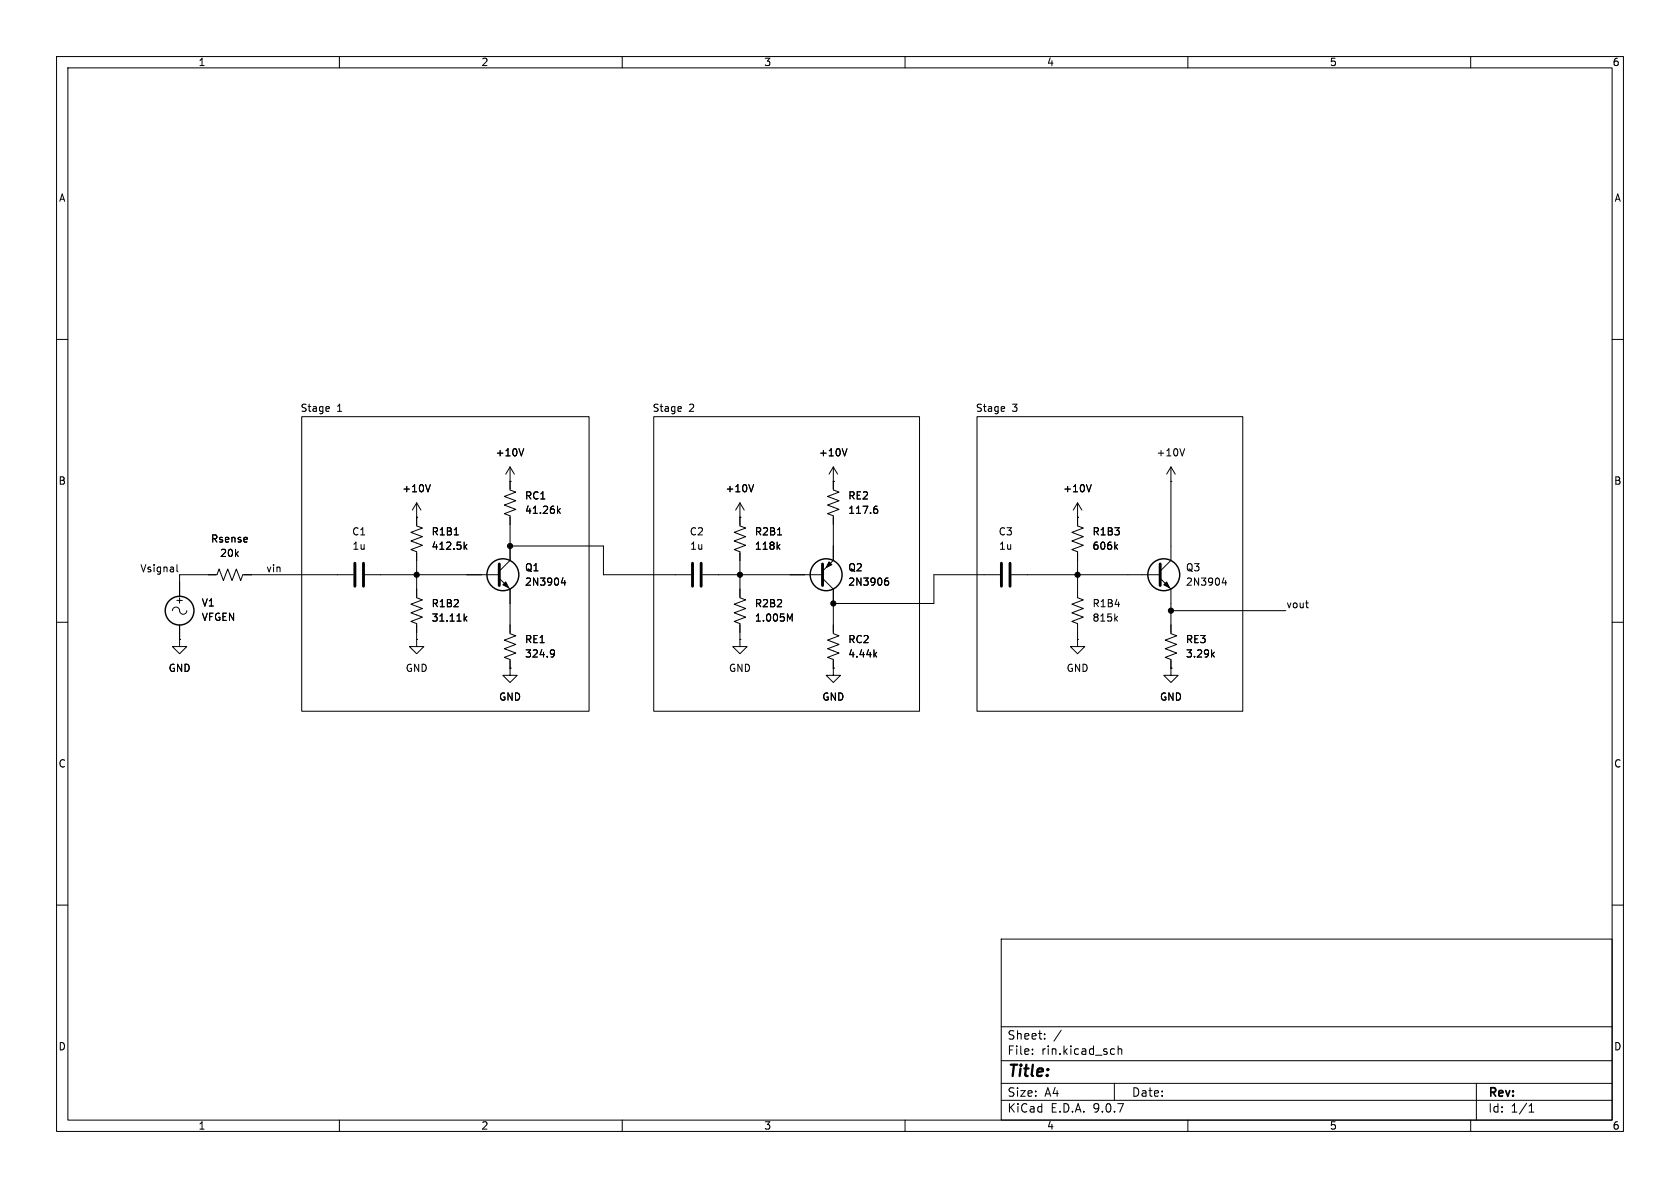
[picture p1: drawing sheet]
(kicad_sch
 (version 20250114)
 (generator "eeschema")
 (generator_version "9.0")
 (paper "A4")
 (lib_symbols
  (symbol "2N3904_1"
   (pin_numbers (hide yes))
   (pin_names
    (offset 0) (hide yes)) (exclude_from_sim no) (in_bom yes) (on_board yes)
   (property "Reference" "Q" (at 5.08 1.905 0) (effects (font (size 1.27 1.27)) (justify left)))
   (property "Value" "2N3904" (at 5.08 0 0) (effects (font (size 1.27 1.27)) (justify left)))
   (property "Footprint" "Package_TO_SOT_THT:TO-92_Inline" (at 5.08 -1.905 0) (effects (font (size 1.27 1.27)
    (italic yes)) (justify left) (hide yes)))
   (property "Datasheet" "https://www.onsemi.com/pub/Collateral/2N3903-D.PDF" (at 0 0 0) (effects (font (size 1.27 1.27)) (justify left) (hide yes)))
   (property "Description" "0.2A Ic, 40V Vce, Small Signal NPN Transistor, TO-92" (at 0 0 0) (effects (font (size 1.27 1.27)) (hide yes)))
   (property "Sim.Device" "NPN" (at 0 0 0) (effects (font (size 1.27 1.27)) (hide yes)))
   (property "Sim.Pins" "1=E 2=B 3=C" (at 0 0 0) (effects (font (size 1.27 1.27)) (hide yes)))
   (symbol "2N3904_1_0_1"
    (polyline (pts (xy -2.54 0) (xy 0.635 0)) (stroke (width 0) (type default)) (fill (type none)))
    (polyline (pts (xy 0.635 1.905) (xy 0.635 -1.905)) (stroke (width 0.508) (type default)) (fill (type none)))
    (circle (center 1.27 0) (radius 2.8194) (stroke (width 0.254) (type default)) (fill (type none))))
   (symbol "2N3904_1_1_1"
    (polyline (pts (xy 0.635 0.635) (xy 2.54 2.54)) (stroke (width 0) (type default)) (fill (type none)))
    (polyline (pts (xy 0.635 -0.635) (xy 2.54 -2.54)) (stroke (width 0) (type default)) (fill (type none)))
    (polyline (pts (xy 1.27 -1.778) (xy 1.778 -1.27) (xy 2.286 -2.286) (xy 1.27 -1.778)) (stroke (width 0) (type default)) (fill (type outline)))
    (pin input line (at -5.08 0 0) (length 2.54) (name "B" (effects (font (size 1.27 1.27)))) (number "2" (effects (font (size 1.27 1.27)))))
    (pin passive line (at 2.54 5.08 270) (length 2.54) (name "C" (effects (font (size 1.27 1.27)))) (number "3" (effects (font (size 1.27 1.27)))))
    (pin passive line (at 2.54 -5.08 90) (length 2.54) (name "E" (effects (font (size 1.27 1.27)))) (number "1" (effects (font (size 1.27 1.27))))))
   (embedded_fonts no))
  (symbol "Device:C"
   (pin_numbers (hide yes))
   (pin_names
    (offset 0.254)) (exclude_from_sim no) (in_bom yes) (on_board yes)
   (property "Reference" "C" (at 0.635 2.54 0) (effects (font (size 1.27 1.27)) (justify left)))
   (property "Value" "C" (at 0.635 -2.54 0) (effects (font (size 1.27 1.27)) (justify left)))
   (property "Footprint" "" (at 0.9652 -3.81 0) (effects (font (size 1.27 1.27)) (hide yes)))
   (property "Datasheet" "~" (at 0 0 0) (effects (font (size 1.27 1.27)) (hide yes)))
   (property "Description" "Unpolarized capacitor" (at 0 0 0) (effects (font (size 1.27 1.27)) (hide yes)))
   (symbol "C_0_1"
    (polyline (pts (xy -2.032 0.762) (xy 2.032 0.762)) (stroke (width 0.508) (type default)) (fill (type none)))
    (polyline (pts (xy -2.032 -0.762) (xy 2.032 -0.762)) (stroke (width 0.508) (type default)) (fill (type none))))
   (symbol "C_1_1"
    (pin passive line (at 0 3.81 270) (length 2.794) (name "~" (effects (font (size 1.27 1.27)))) (number "1" (effects (font (size 1.27 1.27)))))
    (pin passive line (at 0 -3.81 90) (length 2.794) (name "~" (effects (font (size 1.27 1.27)))) (number "2" (effects (font (size 1.27 1.27))))))
   (embedded_fonts no))
  (symbol "Device:R_US"
   (pin_numbers (hide yes))
   (pin_names
    (offset 0)) (exclude_from_sim no) (in_bom yes) (on_board yes)
   (property "Reference" "R" (at 2.54 0 90) (effects (font (size 1.27 1.27))))
   (property "Value" "R_US" (at -2.54 0 90) (effects (font (size 1.27 1.27))))
   (property "Footprint" "" (at 1.016 -0.254 90) (effects (font (size 1.27 1.27)) (hide yes)))
   (property "Datasheet" "~" (at 0 0 0) (effects (font (size 1.27 1.27)) (hide yes)))
   (property "Description" "Resistor, US symbol" (at 0 0 0) (effects (font (size 1.27 1.27)) (hide yes)))
   (symbol "R_US_0_1"
    (polyline (pts (xy 0 2.286) (xy 0 2.54)) (stroke (width 0) (type default)) (fill (type none)))
    (polyline (pts (xy 0 2.286) (xy 1.016 1.905) (xy 0 1.524) (xy -1.016 1.143) (xy 0 0.762)) (stroke (width 0) (type default)) (fill (type none)))
    (polyline (pts (xy 0 0.762) (xy 1.016 0.381) (xy 0 0) (xy -1.016 -0.381) (xy 0 -0.762)) (stroke (width 0) (type default)) (fill (type none)))
    (polyline (pts (xy 0 -0.762) (xy 1.016 -1.143) (xy 0 -1.524) (xy -1.016 -1.905) (xy 0 -2.286)) (stroke (width 0) (type default)) (fill (type none)))
    (polyline (pts (xy 0 -2.286) (xy 0 -2.54)) (stroke (width 0) (type default)) (fill (type none))))
   (symbol "R_US_1_1"
    (pin passive line (at 0 3.81 270) (length 1.27) (name "~" (effects (font (size 1.27 1.27)))) (number "1" (effects (font (size 1.27 1.27)))))
    (pin passive line (at 0 -3.81 90) (length 1.27) (name "~" (effects (font (size 1.27 1.27)))) (number "2" (effects (font (size 1.27 1.27))))))
   (embedded_fonts no))
  (symbol "Simulation_SPICE:VSIN"
   (pin_numbers (hide yes))
   (pin_names
    (offset 0.0254)) (exclude_from_sim no) (in_bom yes) (on_board yes)
   (property "Reference" "V" (at 2.54 2.54 0) (effects (font (size 1.27 1.27)) (justify left)))
   (property "Value" "VSIN" (at 2.54 0 0) (effects (font (size 1.27 1.27)) (justify left)))
   (property "Footprint" "" (at 0 0 0) (effects (font (size 1.27 1.27)) (hide yes)))
   (property "Datasheet" "https://ngspice.sourceforge.io/docs/ngspice-html-manual/manual.xhtml#sec_Independent_Sources_for" (at 0 0 0) (effects (font (size 1.27 1.27)) (hide yes)))
   (property "Description" "Voltage source, sinusoidal" (at 0 0 0) (effects (font (size 1.27 1.27)) (hide yes)))
   (property "Sim.Pins" "1=+ 2=-" (at 0 0 0) (effects (font (size 1.27 1.27)) (hide yes)))
   (property "Sim.Params" "dc=0 ampl=1 f=1k ac=1" (at 2.54 -2.54 0) (effects (font (size 1.27 1.27)) (justify left)))
   (property "Sim.Type" "SIN" (at 0 0 0) (effects (font (size 1.27 1.27)) (hide yes)))
   (property "Sim.Device" "V" (at 0 0 0) (effects (font (size 1.27 1.27)) (justify left) (hide yes)))
   (symbol "VSIN_0_0"
    (arc (start -1.27 0) (mid -0.635 0.6323) (end 0 0) (stroke (width 0) (type default)) (fill (type none)))
    (arc (start 1.27 0) (mid 0.635 -0.6323) (end 0 0) (stroke (width 0) (type default)) (fill (type none)))
    (text "+" (at 0 1.905 0) (effects (font (size 1.27 1.27)))))
   (symbol "VSIN_0_1"
    (circle (center 0 0) (radius 2.54) (stroke (width 0.254) (type default)) (fill (type background))))
   (symbol "VSIN_1_1"
    (pin passive line (at 0 5.08 270) (length 2.54) (name "~" (effects (font (size 1.27 1.27)))) (number "1" (effects (font (size 1.27 1.27)))))
    (pin passive line (at 0 -5.08 90) (length 2.54) (name "~" (effects (font (size 1.27 1.27)))) (number "2" (effects (font (size 1.27 1.27))))))
   (embedded_fonts no))
  (symbol "Transistor_BJT:2N3904"
   (pin_numbers (hide yes))
   (pin_names
    (offset 0) (hide yes)) (exclude_from_sim no) (in_bom yes) (on_board yes)
   (property "Reference" "Q" (at 5.08 1.905 0) (effects (font (size 1.27 1.27)) (justify left)))
   (property "Value" "2N3904" (at 5.08 0 0) (effects (font (size 1.27 1.27)) (justify left)))
   (property "Footprint" "Package_TO_SOT_THT:TO-92_Inline" (at 5.08 -1.905 0) (effects (font (size 1.27 1.27)
    (italic yes)) (justify left) (hide yes)))
   (property "Datasheet" "https://www.onsemi.com/pub/Collateral/2N3903-D.PDF" (at 0 0 0) (effects (font (size 1.27 1.27)) (justify left) (hide yes)))
   (property "Description" "0.2A Ic, 40V Vce, Small Signal NPN Transistor, TO-92" (at 0 0 0) (effects (font (size 1.27 1.27)) (hide yes)))
   (property "Sim.Device" "NPN" (at 0 0 0) (effects (font (size 1.27 1.27)) (hide yes)))
   (property "Sim.Pins" "1=E 2=B 3=C" (at 0 0 0) (effects (font (size 1.27 1.27)) (hide yes)))
   (symbol "2N3904_0_1"
    (polyline (pts (xy -2.54 0) (xy 0.635 0)) (stroke (width 0) (type default)) (fill (type none)))
    (polyline (pts (xy 0.635 1.905) (xy 0.635 -1.905)) (stroke (width 0.508) (type default)) (fill (type none)))
    (circle (center 1.27 0) (radius 2.8194) (stroke (width 0.254) (type default)) (fill (type none))))
   (symbol "2N3904_1_1"
    (polyline (pts (xy 0.635 0.635) (xy 2.54 2.54)) (stroke (width 0) (type default)) (fill (type none)))
    (polyline (pts (xy 0.635 -0.635) (xy 2.54 -2.54)) (stroke (width 0) (type default)) (fill (type none)))
    (polyline (pts (xy 1.27 -1.778) (xy 1.778 -1.27) (xy 2.286 -2.286) (xy 1.27 -1.778)) (stroke (width 0) (type default)) (fill (type outline)))
    (pin input line (at -5.08 0 0) (length 2.54) (name "B" (effects (font (size 1.27 1.27)))) (number "2" (effects (font (size 1.27 1.27)))))
    (pin passive line (at 2.54 5.08 270) (length 2.54) (name "C" (effects (font (size 1.27 1.27)))) (number "3" (effects (font (size 1.27 1.27)))))
    (pin passive line (at 2.54 -5.08 90) (length 2.54) (name "E" (effects (font (size 1.27 1.27)))) (number "1" (effects (font (size 1.27 1.27))))))
   (embedded_fonts no))
  (symbol "Transistor_BJT:2N3906"
   (pin_numbers (hide yes))
   (pin_names
    (offset 0) (hide yes)) (exclude_from_sim no) (in_bom yes) (on_board yes)
   (property "Reference" "Q" (at 5.08 1.905 0) (effects (font (size 1.27 1.27)) (justify left)))
   (property "Value" "2N3906" (at 5.08 0 0) (effects (font (size 1.27 1.27)) (justify left)))
   (property "Footprint" "Package_TO_SOT_THT:TO-92_Inline" (at 5.08 -1.905 0) (effects (font (size 1.27 1.27)
    (italic yes)) (justify left) (hide yes)))
   (property "Datasheet" "https://www.onsemi.com/pub/Collateral/2N3906-D.PDF" (at 0 0 0) (effects (font (size 1.27 1.27)) (justify left) (hide yes)))
   (property "Description" "-0.2A Ic, -40V Vce, Small Signal PNP Transistor, TO-92" (at 0 0 0) (effects (font (size 1.27 1.27)) (hide yes)))
   (property "Sim.Device" "PNP" (at 0 0 0) (effects (font (size 1.27 1.27)) (hide yes)))
   (property "Sim.Pins" "1=E 2=B 3=C" (at 0 0 0) (effects (font (size 1.27 1.27)) (hide yes)))
   (symbol "2N3906_0_1"
    (polyline (pts (xy -2.54 0) (xy 0.635 0)) (stroke (width 0) (type default)) (fill (type none)))
    (polyline (pts (xy 0.635 1.905) (xy 0.635 -1.905)) (stroke (width 0.508) (type default)) (fill (type none)))
    (polyline (pts (xy 0.635 0.635) (xy 2.54 2.54)) (stroke (width 0) (type default)) (fill (type none)))
    (polyline (pts (xy 0.635 -0.635) (xy 2.54 -2.54)) (stroke (width 0) (type default)) (fill (type none)))
    (circle (center 1.27 0) (radius 2.8194) (stroke (width 0.254) (type default)) (fill (type none)))
    (polyline (pts (xy 2.286 -1.778) (xy 1.778 -2.286) (xy 1.27 -1.27) (xy 2.286 -1.778)) (stroke (width 0) (type default)) (fill (type outline))))
   (symbol "2N3906_1_1"
    (pin input line (at -5.08 0 0) (length 2.54) (name "B" (effects (font (size 1.27 1.27)))) (number "2" (effects (font (size 1.27 1.27)))))
    (pin passive line (at 2.54 5.08 270) (length 2.54) (name "C" (effects (font (size 1.27 1.27)))) (number "3" (effects (font (size 1.27 1.27)))))
    (pin passive line (at 2.54 -5.08 90) (length 2.54) (name "E" (effects (font (size 1.27 1.27)))) (number "1" (effects (font (size 1.27 1.27))))))
   (embedded_fonts no))
  (symbol "power:+10V"
   (power)
   (pin_numbers (hide yes))
   (pin_names
    (offset 0) (hide yes)) (exclude_from_sim no) (in_bom yes) (on_board yes)
   (property "Reference" "#PWR" (at 0 -3.81 0) (effects (font (size 1.27 1.27)) (hide yes)))
   (property "Value" "+10V" (at 0 3.556 0) (effects (font (size 1.27 1.27))))
   (property "Footprint" "" (at 0 0 0) (effects (font (size 1.27 1.27)) (hide yes)))
   (property "Datasheet" "" (at 0 0 0) (effects (font (size 1.27 1.27)) (hide yes)))
   (property "Description" "Power symbol creates a global label with name \"+10V\"" (at 0 0 0) (effects (font (size 1.27 1.27)) (hide yes)))
   (symbol "+10V_0_1"
    (polyline (pts (xy -0.762 1.27) (xy 0 2.54)) (stroke (width 0) (type default)) (fill (type none)))
    (polyline (pts (xy 0 2.54) (xy 0.762 1.27)) (stroke (width 0) (type default)) (fill (type none)))
    (polyline (pts (xy 0 0) (xy 0 2.54)) (stroke (width 0) (type default)) (fill (type none))))
   (symbol "+10V_1_1"
    (pin power_in line (at 0 0 90) (length 0) (name "~" (effects (font (size 1.27 1.27)))) (number "1" (effects (font (size 1.27 1.27))))))
   (embedded_fonts no))
  (symbol "power:GND"
   (power)
   (pin_numbers (hide yes))
   (pin_names
    (offset 0) (hide yes)) (exclude_from_sim no) (in_bom yes) (on_board yes)
   (property "Reference" "#PWR" (at 0 -6.35 0) (effects (font (size 1.27 1.27)) (hide yes)))
   (property "Value" "GND" (at 0 -3.81 0) (effects (font (size 1.27 1.27))))
   (property "Footprint" "" (at 0 0 0) (effects (font (size 1.27 1.27)) (hide yes)))
   (property "Datasheet" "" (at 0 0 0) (effects (font (size 1.27 1.27)) (hide yes)))
   (property "Description" "Power symbol creates a global label with name \"GND\" , ground" (at 0 0 0) (effects (font (size 1.27 1.27)) (hide yes)))
   (symbol "GND_0_1"
    (polyline (pts (xy 0 0) (xy 0 -1.27) (xy 1.27 -1.27) (xy 0 -2.54) (xy -1.27 -1.27) (xy 0 -1.27)) (stroke (width 0) (type default)) (fill (type none))))
   (symbol "GND_1_1"
    (pin power_in line (at 0 0 270) (length 0) (name "~" (effects (font (size 1.27 1.27)))) (number "1" (effects (font (size 1.27 1.27))))))
   (embedded_fonts no)))
 (rectangle
  (start 115.57 73.66)
  (end 162.56 125.73)
  (stroke (width 0) (type default))
  (fill (type none)))
 (rectangle
  (start 53.34 73.66)
  (end 104.14 125.73)
  (stroke (width 0) (type default))
  (fill (type none)))
 (rectangle
  (start 172.72 73.66)
  (end 219.71 125.73)
  (stroke (width 0) (type default))
  (fill (type none)))
 (text "Stage 1"
  (exclude_from_sim no)
  (at 56.896 72.39 0)
  (effects (font (size 1.27 1.27))))
 (text "Stage 2"
  (exclude_from_sim no)
  (at 119.126 72.39 0)
  (effects (font (size 1.27 1.27))))
 (text "Stage 3"
  (exclude_from_sim no)
  (at 176.276 72.39 0)
  (effects (font (size 1.27 1.27))))
 (junction
  (at 90.17 96.52)
  (diameter 0)
  (color 0 0 0 0))
 (junction
  (at 147.32 106.68)
  (diameter 0)
  (color 0 0 0 0))
 (junction
  (at 130.81 101.6)
  (diameter 0)
  (color 0 0 0 0))
 (junction
  (at 207.01 107.95)
  (diameter 0)
  (color 0 0 0 0))
 (junction
  (at 73.66 101.6)
  (diameter 0)
  (color 0 0 0 0))
 (junction
  (at 190.5 101.6)
  (diameter 0)
  (color 0 0 0 0))
 (wire
  (pts (xy 173.99 101.6) (xy 165.1 101.6))
  (stroke (width 0) (type default)))
 (wire
  (pts (xy 44.45 101.6) (xy 59.69 101.6))
  (stroke (width 0) (type default)))
 (wire
  (pts (xy 73.66 99.06) (xy 73.66 101.6))
  (stroke (width 0) (type default)))
 (wire
  (pts (xy 147.32 106.68) (xy 147.32 110.49))
  (stroke (width 0) (type default)))
 (wire
  (pts (xy 130.81 111.76) (xy 130.81 113.03))
  (stroke (width 0) (type default)))
 (wire
  (pts (xy 147.32 92.71) (xy 147.32 96.52))
  (stroke (width 0) (type default)))
 (wire
  (pts (xy 190.5 99.06) (xy 190.5 101.6))
  (stroke (width 0) (type default)))
 (wire
  (pts (xy 207.01 85.09) (xy 207.01 96.52))
  (stroke (width 0) (type default)))
 (wire
  (pts (xy 127 101.6) (xy 130.81 101.6))
  (stroke (width 0) (type default)))
 (wire
  (pts (xy 130.81 101.6) (xy 130.81 104.14))
  (stroke (width 0) (type default)))
 (wire
  (pts (xy 106.68 96.52) (xy 106.68 101.6))
  (stroke (width 0) (type default)))
 (wire
  (pts (xy 130.81 101.6) (xy 139.7 101.6))
  (stroke (width 0) (type default)))
 (wire
  (pts (xy 73.66 101.6) (xy 82.55 101.6))
  (stroke (width 0) (type default)))
 (wire
  (pts (xy 190.5 101.6) (xy 199.39 101.6))
  (stroke (width 0) (type default)))
 (wire
  (pts (xy 31.75 101.6) (xy 36.83 101.6))
  (stroke (width 0) (type default)))
 (wire
  (pts (xy 190.5 111.76) (xy 190.5 113.03))
  (stroke (width 0) (type default)))
 (wire
  (pts (xy 73.66 111.76) (xy 73.66 113.03))
  (stroke (width 0) (type default)))
 (wire
  (pts (xy 190.5 101.6) (xy 190.5 104.14))
  (stroke (width 0) (type default)))
 (wire
  (pts (xy 181.61 101.6) (xy 190.5 101.6))
  (stroke (width 0) (type default)))
 (wire
  (pts (xy 207.01 107.95) (xy 207.01 110.49))
  (stroke (width 0) (type default)))
 (wire
  (pts (xy 207.01 107.95) (xy 227.33 107.95))
  (stroke (width 0) (type default)))
 (wire
  (pts (xy 207.01 106.68) (xy 207.01 107.95))
  (stroke (width 0) (type default)))
 (wire
  (pts (xy 73.66 101.6) (xy 73.66 104.14))
  (stroke (width 0) (type default)))
 (wire
  (pts (xy 147.32 106.68) (xy 165.1 106.68))
  (stroke (width 0) (type default)))
 (wire
  (pts (xy 90.17 96.52) (xy 106.68 96.52))
  (stroke (width 0) (type default)))
 (wire
  (pts (xy 90.17 92.71) (xy 90.17 96.52))
  (stroke (width 0) (type default)))
 (wire
  (pts (xy 67.31 101.6) (xy 73.66 101.6))
  (stroke (width 0) (type default)))
 (wire
  (pts (xy 31.75 102.87) (xy 31.75 101.6))
  (stroke (width 0) (type default)))
 (wire
  (pts (xy 130.81 99.06) (xy 130.81 101.6))
  (stroke (width 0) (type default)))
 (wire
  (pts (xy 90.17 106.68) (xy 90.17 110.49))
  (stroke (width 0) (type default)))
 (wire
  (pts (xy 106.68 101.6) (xy 119.38 101.6))
  (stroke (width 0) (type default)))
 (wire
  (pts (xy 165.1 101.6) (xy 165.1 106.68))
  (stroke (width 0) (type default)))
 (label "vin"
  (at 46.99 101.6 0)
  (effects (font (size 1.27 1.27)) (justify left bottom)))
 (label "vout"
  (at 227.33 107.95 0)
  (effects (font (size 1.27 1.27)) (justify left bottom)))
 (label "Vsignal"
  (at 31.75 101.6 180)
  (effects (font (size 1.27 1.27)) (justify right bottom)))
 (symbol
  (lib_id "power:GND")
  (at 130.81 113.03 0)
  (unit 1)
  (exclude_from_sim no)
  (in_bom yes)
  (on_board yes)
  (dnp no)
  (fields_autoplaced yes)
  (property "Reference" "#PWR06" (at 130.81 119.38 0) (effects (font (size 1.27 1.27)) (hide yes)))
  (property "Value" "GND" (at 130.81 118.11 0) (effects (font (size 1.27 1.27))))
  (property "Footprint" "" (at 130.81 113.03 0) (effects (font (size 1.27 1.27)) (hide yes)))
  (property "Datasheet" "" (at 130.81 113.03 0) (effects (font (size 1.27 1.27)) (hide yes)))
  (property "Description" "Power symbol creates a global label with name \"GND\" , ground" (at 130.81 113.03 0) (effects (font (size 1.27 1.27)) (hide yes)))
  (pin "1"))
 (symbol
  (lib_id "power:+10V")
  (at 73.66 91.44 0)
  (unit 1)
  (exclude_from_sim no)
  (in_bom yes)
  (on_board yes)
  (dnp no)
  (fields_autoplaced yes)
  (property "Reference" "#PWR04" (at 73.66 95.25 0) (effects (font (size 1.27 1.27)) (hide yes)))
  (property "Value" "+10V" (at 73.66 86.36 0) (effects (font (size 1.27 1.27))))
  (property "Footprint" "" (at 73.66 91.44 0) (effects (font (size 1.27 1.27)) (hide yes)))
  (property "Datasheet" "" (at 73.66 91.44 0) (effects (font (size 1.27 1.27)) (hide yes)))
  (property "Description" "Power symbol creates a global label with name \"+10V\"" (at 73.66 91.44 0) (effects (font (size 1.27 1.27)) (hide yes)))
  (pin "1"))
 (symbol
  (lib_id "Device:R_US")
  (at 190.5 107.95 0)
  (unit 1)
  (exclude_from_sim no)
  (in_bom yes)
  (on_board yes)
  (dnp no)
  (fields_autoplaced yes)
  (property "Reference" "R1B4" (at 193.04 106.6799 0) (effects (font (size 1.27 1.27)) (justify left)))
  (property "Value" "815k" (at 193.04 109.2199 0) (effects (font (size 1.27 1.27)) (justify left)))
  (property "Footprint" "" (at 191.516 108.204 90) (effects (font (size 1.27 1.27)) (hide yes)))
  (property "Datasheet" "~" (at 190.5 107.95 0) (effects (font (size 1.27 1.27)) (hide yes)))
  (property "Description" "Resistor, US symbol" (at 190.5 107.95 0) (effects (font (size 1.27 1.27)) (hide yes)))
  (pin "2")
  (pin "1"))
 (symbol
  (lib_id "power:GND")
  (at 73.66 113.03 0)
  (unit 1)
  (exclude_from_sim no)
  (in_bom yes)
  (on_board yes)
  (dnp no)
  (fields_autoplaced yes)
  (property "Reference" "#PWR01" (at 73.66 119.38 0) (effects (font (size 1.27 1.27)) (hide yes)))
  (property "Value" "GND" (at 73.66 118.11 0) (effects (font (size 1.27 1.27))))
  (property "Footprint" "" (at 73.66 113.03 0) (effects (font (size 1.27 1.27)) (hide yes)))
  (property "Datasheet" "" (at 73.66 113.03 0) (effects (font (size 1.27 1.27)) (hide yes)))
  (property "Description" "Power symbol creates a global label with name \"GND\" , ground" (at 73.66 113.03 0) (effects (font (size 1.27 1.27)) (hide yes)))
  (pin "1"))
 (symbol
  (lib_id "power:+10V")
  (at 190.5 91.44 0)
  (unit 1)
  (exclude_from_sim no)
  (in_bom yes)
  (on_board yes)
  (dnp no)
  (fields_autoplaced yes)
  (property "Reference" "#PWR09" (at 190.5 95.25 0) (effects (font (size 1.27 1.27)) (hide yes)))
  (property "Value" "+10V" (at 190.5 86.36 0) (effects (font (size 1.27 1.27))))
  (property "Footprint" "" (at 190.5 91.44 0) (effects (font (size 1.27 1.27)) (hide yes)))
  (property "Datasheet" "" (at 190.5 91.44 0) (effects (font (size 1.27 1.27)) (hide yes)))
  (property "Description" "Power symbol creates a global label with name \"+10V\"" (at 190.5 91.44 0) (effects (font (size 1.27 1.27)) (hide yes)))
  (pin "1"))
 (symbol
  (lib_id "power:GND")
  (at 190.5 113.03 0)
  (unit 1)
  (exclude_from_sim no)
  (in_bom yes)
  (on_board yes)
  (dnp no)
  (fields_autoplaced yes)
  (property "Reference" "#PWR010" (at 190.5 119.38 0) (effects (font (size 1.27 1.27)) (hide yes)))
  (property "Value" "GND" (at 190.5 118.11 0) (effects (font (size 1.27 1.27))))
  (property "Footprint" "" (at 190.5 113.03 0) (effects (font (size 1.27 1.27)) (hide yes)))
  (property "Datasheet" "" (at 190.5 113.03 0) (effects (font (size 1.27 1.27)) (hide yes)))
  (property "Description" "Power symbol creates a global label with name \"GND\" , ground" (at 190.5 113.03 0) (effects (font (size 1.27 1.27)) (hide yes)))
  (pin "1"))
 (symbol
  (lib_id "Device:R_US")
  (at 40.64 101.6 270)
  (unit 1)
  (exclude_from_sim no)
  (in_bom yes)
  (on_board yes)
  (dnp no)
  (fields_autoplaced yes)
  (property "Reference" "Rsense" (at 40.64 95.25 90) (effects (font (size 1.27 1.27))))
  (property "Value" "20k" (at 40.64 97.79 90) (effects (font (size 1.27 1.27))))
  (property "Footprint" "" (at 40.386 102.616 90) (effects (font (size 1.27 1.27)) (hide yes)))
  (property "Datasheet" "~" (at 40.64 101.6 0) (effects (font (size 1.27 1.27)) (hide yes)))
  (property "Description" "Resistor, US symbol" (at 40.64 101.6 0) (effects (font (size 1.27 1.27)) (hide yes)))
  (pin "2")
  (pin "1"))
 (symbol
  (lib_id "power:GND")
  (at 90.17 118.11 0)
  (unit 1)
  (exclude_from_sim no)
  (in_bom yes)
  (on_board yes)
  (dnp no)
  (fields_autoplaced yes)
  (property "Reference" "#PWR02" (at 90.17 124.46 0) (effects (font (size 1.27 1.27)) (hide yes)))
  (property "Value" "GND" (at 90.17 123.19 0) (effects (font (size 1.27 1.27))))
  (property "Footprint" "" (at 90.17 118.11 0) (effects (font (size 1.27 1.27)) (hide yes)))
  (property "Datasheet" "" (at 90.17 118.11 0) (effects (font (size 1.27 1.27)) (hide yes)))
  (property "Description" "Power symbol creates a global label with name \"GND\" , ground" (at 90.17 118.11 0) (effects (font (size 1.27 1.27)) (hide yes)))
  (pin "1"))
 (symbol
  (lib_id "Device:R_US")
  (at 73.66 107.95 0)
  (unit 1)
  (exclude_from_sim no)
  (in_bom yes)
  (on_board yes)
  (dnp no)
  (fields_autoplaced yes)
  (property "Reference" "R1B2" (at 76.2 106.6799 0) (effects (font (size 1.27 1.27)) (justify left)))
  (property "Value" "31.11k" (at 76.2 109.2199 0) (effects (font (size 1.27 1.27)) (justify left)))
  (property "Footprint" "" (at 74.676 108.204 90) (effects (font (size 1.27 1.27)) (hide yes)))
  (property "Datasheet" "~" (at 73.66 107.95 0) (effects (font (size 1.27 1.27)) (hide yes)))
  (property "Description" "Resistor, US symbol" (at 73.66 107.95 0) (effects (font (size 1.27 1.27)) (hide yes)))
  (pin "2")
  (pin "1"))
 (symbol
  (lib_id "power:GND")
  (at 147.32 118.11 0)
  (unit 1)
  (exclude_from_sim no)
  (in_bom yes)
  (on_board yes)
  (dnp no)
  (fields_autoplaced yes)
  (property "Reference" "#PWR08" (at 147.32 124.46 0) (effects (font (size 1.27 1.27)) (hide yes)))
  (property "Value" "GND" (at 147.32 123.19 0) (effects (font (size 1.27 1.27))))
  (property "Footprint" "" (at 147.32 118.11 0) (effects (font (size 1.27 1.27)) (hide yes)))
  (property "Datasheet" "" (at 147.32 118.11 0) (effects (font (size 1.27 1.27)) (hide yes)))
  (property "Description" "Power symbol creates a global label with name \"GND\" , ground" (at 147.32 118.11 0) (effects (font (size 1.27 1.27)) (hide yes)))
  (pin "1"))
 (symbol
  (lib_id "Device:R_US")
  (at 207.01 114.3 0)
  (unit 1)
  (exclude_from_sim no)
  (in_bom yes)
  (on_board yes)
  (dnp no)
  (fields_autoplaced yes)
  (property "Reference" "RE3" (at 209.55 113.0299 0) (effects (font (size 1.27 1.27)) (justify left)))
  (property "Value" "3.29k" (at 209.55 115.5699 0) (effects (font (size 1.27 1.27)) (justify left)))
  (property "Footprint" "" (at 208.026 114.554 90) (effects (font (size 1.27 1.27)) (hide yes)))
  (property "Datasheet" "~" (at 207.01 114.3 0) (effects (font (size 1.27 1.27)) (hide yes)))
  (property "Description" "Resistor, US symbol" (at 207.01 114.3 0) (effects (font (size 1.27 1.27)) (hide yes)))
  (pin "2")
  (pin "1"))
 (symbol
  (lib_id "power:+10V")
  (at 207.01 85.09 0)
  (unit 1)
  (exclude_from_sim no)
  (in_bom yes)
  (on_board yes)
  (dnp no)
  (fields_autoplaced yes)
  (property "Reference" "#PWR012" (at 207.01 88.9 0) (effects (font (size 1.27 1.27)) (hide yes)))
  (property "Value" "+10V" (at 207.01 80.01 0) (effects (font (size 1.27 1.27))))
  (property "Footprint" "" (at 207.01 85.09 0) (effects (font (size 1.27 1.27)) (hide yes)))
  (property "Datasheet" "" (at 207.01 85.09 0) (effects (font (size 1.27 1.27)) (hide yes)))
  (property "Description" "Power symbol creates a global label with name \"+10V\"" (at 207.01 85.09 0) (effects (font (size 1.27 1.27)) (hide yes)))
  (pin "1"))
 (symbol
  (lib_id "Transistor_BJT:2N3906")
  (at 144.78 101.6 0)
  (mirror x)
  (unit 1)
  (exclude_from_sim no)
  (in_bom yes)
  (on_board yes)
  (dnp no)
  (fields_autoplaced yes)
  (property "Reference" "Q2" (at 149.86 100.3299 0) (effects (font (size 1.27 1.27)) (justify left)))
  (property "Value" "2N3906" (at 149.86 102.8699 0) (effects (font (size 1.27 1.27)) (justify left)))
  (property "Footprint" "Package_TO_SOT_THT:TO-92_Inline" (at 149.86 99.695 0) (effects (font (size 1.27 1.27)
    (italic yes)) (justify left) (hide yes)))
  (property "Datasheet" "https://www.onsemi.com/pub/Collateral/2N3906-D.PDF" (at 144.78 101.6 0) (effects (font (size 1.27 1.27)) (justify left) (hide yes)))
  (property "Description" "-0.2A Ic, -40V Vce, Small Signal PNP Transistor, TO-92" (at 144.78 101.6 0) (effects (font (size 1.27 1.27)) (hide yes)))
  (property "Sim.Device" "PNP" (at 144.78 101.6 0) (effects (font (size 1.27 1.27)) (hide yes)))
  (property "Sim.Pins" "1=E 2=B 3=C" (at 144.78 101.6 0) (effects (font (size 1.27 1.27)) (hide yes)))
  (pin "1")
  (pin "3")
  (pin "2"))
 (symbol
  (lib_id "Device:R_US")
  (at 90.17 114.3 0)
  (unit 1)
  (exclude_from_sim no)
  (in_bom yes)
  (on_board yes)
  (dnp no)
  (fields_autoplaced yes)
  (property "Reference" "RE1" (at 92.71 113.0299 0) (effects (font (size 1.27 1.27)) (justify left)))
  (property "Value" "324.9" (at 92.71 115.5699 0) (effects (font (size 1.27 1.27)) (justify left)))
  (property "Footprint" "" (at 91.186 114.554 90) (effects (font (size 1.27 1.27)) (hide yes)))
  (property "Datasheet" "~" (at 90.17 114.3 0) (effects (font (size 1.27 1.27)) (hide yes)))
  (property "Description" "Resistor, US symbol" (at 90.17 114.3 0) (effects (font (size 1.27 1.27)) (hide yes)))
  (pin "2")
  (pin "1"))
 (symbol
  (lib_id "Simulation_SPICE:VSIN")
  (at 31.75 107.95 0)
  (unit 1)
  (exclude_from_sim no)
  (in_bom yes)
  (on_board yes)
  (dnp no)
  (fields_autoplaced yes)
  (property "Reference" "V1" (at 35.56 106.5501 0) (effects (font (size 1.27 1.27)) (justify left)))
  (property "Value" "VFGEN" (at 35.56 109.0901 0) (effects (font (size 1.27 1.27)) (justify left)))
  (property "Footprint" "" (at 31.75 107.95 0) (effects (font (size 1.27 1.27)) (hide yes)))
  (property "Datasheet" "https://ngspice.sourceforge.io/docs/ngspice-html-manual/manual.xhtml#sec_Independent_Sources_for" (at 31.75 107.95 0) (effects (font (size 1.27 1.27)) (hide yes)))
  (property "Description" "Voltage source, sinusoidal" (at 31.75 107.95 0) (effects (font (size 1.27 1.27)) (hide yes)))
  (property "Sim.Pins" "1=+ 2=-" (at 31.75 107.95 0) (effects (font (size 1.27 1.27)) (hide yes)))
  (property "Sim.Params" "dc=0 ampl=1 f=1k ac=1" (at 35.56 110.3601 0) (effects (font (size 1.27 1.27)) (justify left) (hide yes)))
  (property "Sim.Type" "SIN" (at 31.75 107.95 0) (effects (font (size 1.27 1.27)) (hide yes)))
  (property "Sim.Device" "V" (at 31.75 107.95 0) (effects (font (size 1.27 1.27)) (justify left) (hide yes)))
  (pin "1")
  (pin "2"))
 (symbol
  (lib_id "Device:R_US")
  (at 147.32 88.9 0)
  (unit 1)
  (exclude_from_sim no)
  (in_bom yes)
  (on_board yes)
  (dnp no)
  (fields_autoplaced yes)
  (property "Reference" "RE2" (at 149.86 87.6299 0) (effects (font (size 1.27 1.27)) (justify left)))
  (property "Value" "117.6" (at 149.86 90.1699 0) (effects (font (size 1.27 1.27)) (justify left)))
  (property "Footprint" "" (at 148.336 89.154 90) (effects (font (size 1.27 1.27)) (hide yes)))
  (property "Datasheet" "~" (at 147.32 88.9 0) (effects (font (size 1.27 1.27)) (hide yes)))
  (property "Description" "Resistor, US symbol" (at 147.32 88.9 0) (effects (font (size 1.27 1.27)) (hide yes)))
  (pin "1")
  (pin "2"))
 (symbol
  (lib_id "Device:C")
  (at 63.5 101.6 90)
  (unit 1)
  (exclude_from_sim no)
  (in_bom yes)
  (on_board yes)
  (dnp no)
  (fields_autoplaced yes)
  (property "Reference" "C1" (at 63.5 93.98 90) (effects (font (size 1.27 1.27))))
  (property "Value" "1u" (at 63.5 96.52 90) (effects (font (size 1.27 1.27))))
  (property "Footprint" "" (at 67.31 100.6348 0) (effects (font (size 1.27 1.27)) (hide yes)))
  (property "Datasheet" "~" (at 63.5 101.6 0) (effects (font (size 1.27 1.27)) (hide yes)))
  (property "Description" "Unpolarized capacitor" (at 63.5 101.6 0) (effects (font (size 1.27 1.27)) (hide yes)))
  (pin "1")
  (pin "2"))
 (symbol
  (lib_id "Device:R_US")
  (at 190.5 95.25 0)
  (unit 1)
  (exclude_from_sim no)
  (in_bom yes)
  (on_board yes)
  (dnp no)
  (property "Reference" "R1B3" (at 193.04 93.9799 0) (effects (font (size 1.27 1.27)) (justify left)))
  (property "Value" "606k" (at 193.04 96.5199 0) (effects (font (size 1.27 1.27)) (justify left)))
  (property "Footprint" "" (at 191.516 95.504 90) (effects (font (size 1.27 1.27)) (hide yes)))
  (property "Datasheet" "~" (at 190.5 95.25 0) (effects (font (size 1.27 1.27)) (hide yes)))
  (property "Description" "Resistor, US symbol" (at 190.5 95.25 0) (effects (font (size 1.27 1.27)) (hide yes)))
  (pin "1")
  (pin "2"))
 (symbol
  (lib_id "Device:R_US")
  (at 90.17 88.9 0)
  (unit 1)
  (exclude_from_sim no)
  (in_bom yes)
  (on_board yes)
  (dnp no)
  (fields_autoplaced yes)
  (property "Reference" "RC1" (at 92.71 87.6299 0) (effects (font (size 1.27 1.27)) (justify left)))
  (property "Value" "41.26k" (at 92.71 90.1699 0) (effects (font (size 1.27 1.27)) (justify left)))
  (property "Footprint" "" (at 91.186 89.154 90) (effects (font (size 1.27 1.27)) (hide yes)))
  (property "Datasheet" "~" (at 90.17 88.9 0) (effects (font (size 1.27 1.27)) (hide yes)))
  (property "Description" "Resistor, US symbol" (at 90.17 88.9 0) (effects (font (size 1.27 1.27)) (hide yes)))
  (pin "1")
  (pin "2"))
 (symbol
  (lib_id "Device:R_US")
  (at 73.66 95.25 0)
  (unit 1)
  (exclude_from_sim no)
  (in_bom yes)
  (on_board yes)
  (dnp no)
  (property "Reference" "R1B1" (at 76.2 93.9799 0) (effects (font (size 1.27 1.27)) (justify left)))
  (property "Value" "412.5k" (at 76.2 96.5199 0) (effects (font (size 1.27 1.27)) (justify left)))
  (property "Footprint" "" (at 74.676 95.504 90) (effects (font (size 1.27 1.27)) (hide yes)))
  (property "Datasheet" "~" (at 73.66 95.25 0) (effects (font (size 1.27 1.27)) (hide yes)))
  (property "Description" "Resistor, US symbol" (at 73.66 95.25 0) (effects (font (size 1.27 1.27)) (hide yes)))
  (pin "1")
  (pin "2"))
 (symbol
  (lib_id "power:GND")
  (at 31.75 113.03 0)
  (unit 1)
  (exclude_from_sim no)
  (in_bom yes)
  (on_board yes)
  (dnp no)
  (fields_autoplaced yes)
  (property "Reference" "#PWR013" (at 31.75 119.38 0) (effects (font (size 1.27 1.27)) (hide yes)))
  (property "Value" "GND" (at 31.75 118.11 0) (effects (font (size 1.27 1.27))))
  (property "Footprint" "" (at 31.75 113.03 0) (effects (font (size 1.27 1.27)) (hide yes)))
  (property "Datasheet" "" (at 31.75 113.03 0) (effects (font (size 1.27 1.27)) (hide yes)))
  (property "Description" "Power symbol creates a global label with name \"GND\" , ground" (at 31.75 113.03 0) (effects (font (size 1.27 1.27)) (hide yes)))
  (pin "1"))
 (symbol
  (lib_id "Device:R_US")
  (at 130.81 95.25 0)
  (unit 1)
  (exclude_from_sim no)
  (in_bom yes)
  (on_board yes)
  (dnp no)
  (property "Reference" "R2B1" (at 133.35 93.9799 0) (effects (font (size 1.27 1.27)) (justify left)))
  (property "Value" "118k" (at 133.35 96.5199 0) (effects (font (size 1.27 1.27)) (justify left)))
  (property "Footprint" "" (at 131.826 95.504 90) (effects (font (size 1.27 1.27)) (hide yes)))
  (property "Datasheet" "~" (at 130.81 95.25 0) (effects (font (size 1.27 1.27)) (hide yes)))
  (property "Description" "Resistor, US symbol" (at 130.81 95.25 0) (effects (font (size 1.27 1.27)) (hide yes)))
  (pin "1")
  (pin "2"))
 (symbol
  (lib_id "Device:C")
  (at 177.8 101.6 90)
  (unit 1)
  (exclude_from_sim no)
  (in_bom yes)
  (on_board yes)
  (dnp no)
  (fields_autoplaced yes)
  (property "Reference" "C3" (at 177.8 93.98 90) (effects (font (size 1.27 1.27))))
  (property "Value" "1u" (at 177.8 96.52 90) (effects (font (size 1.27 1.27))))
  (property "Footprint" "" (at 181.61 100.6348 0) (effects (font (size 1.27 1.27)) (hide yes)))
  (property "Datasheet" "~" (at 177.8 101.6 0) (effects (font (size 1.27 1.27)) (hide yes)))
  (property "Description" "Unpolarized capacitor" (at 177.8 101.6 0) (effects (font (size 1.27 1.27)) (hide yes)))
  (pin "1")
  (pin "2"))
 (symbol
  (lib_id "Device:R_US")
  (at 147.32 114.3 0)
  (unit 1)
  (exclude_from_sim no)
  (in_bom yes)
  (on_board yes)
  (dnp no)
  (fields_autoplaced yes)
  (property "Reference" "RC2" (at 149.86 113.0299 0) (effects (font (size 1.27 1.27)) (justify left)))
  (property "Value" "4.44k" (at 149.86 115.5699 0) (effects (font (size 1.27 1.27)) (justify left)))
  (property "Footprint" "" (at 148.336 114.554 90) (effects (font (size 1.27 1.27)) (hide yes)))
  (property "Datasheet" "~" (at 147.32 114.3 0) (effects (font (size 1.27 1.27)) (hide yes)))
  (property "Description" "Resistor, US symbol" (at 147.32 114.3 0) (effects (font (size 1.27 1.27)) (hide yes)))
  (pin "2")
  (pin "1"))
 (symbol
  (lib_id "power:+10V")
  (at 147.32 85.09 0)
  (unit 1)
  (exclude_from_sim no)
  (in_bom yes)
  (on_board yes)
  (dnp no)
  (fields_autoplaced yes)
  (property "Reference" "#PWR07" (at 147.32 88.9 0) (effects (font (size 1.27 1.27)) (hide yes)))
  (property "Value" "+10V" (at 147.32 80.01 0) (effects (font (size 1.27 1.27))))
  (property "Footprint" "" (at 147.32 85.09 0) (effects (font (size 1.27 1.27)) (hide yes)))
  (property "Datasheet" "" (at 147.32 85.09 0) (effects (font (size 1.27 1.27)) (hide yes)))
  (property "Description" "Power symbol creates a global label with name \"+10V\"" (at 147.32 85.09 0) (effects (font (size 1.27 1.27)) (hide yes)))
  (pin "1"))
 (symbol
  (lib_id "Device:R_US")
  (at 130.81 107.95 0)
  (unit 1)
  (exclude_from_sim no)
  (in_bom yes)
  (on_board yes)
  (dnp no)
  (fields_autoplaced yes)
  (property "Reference" "R2B2" (at 133.35 106.6799 0) (effects (font (size 1.27 1.27)) (justify left)))
  (property "Value" "1.005M" (at 133.35 109.2199 0) (effects (font (size 1.27 1.27)) (justify left)))
  (property "Footprint" "" (at 131.826 108.204 90) (effects (font (size 1.27 1.27)) (hide yes)))
  (property "Datasheet" "~" (at 130.81 107.95 0) (effects (font (size 1.27 1.27)) (hide yes)))
  (property "Description" "Resistor, US symbol" (at 130.81 107.95 0) (effects (font (size 1.27 1.27)) (hide yes)))
  (pin "2")
  (pin "1"))
 (symbol
  (lib_id "Device:C")
  (at 123.19 101.6 90)
  (unit 1)
  (exclude_from_sim no)
  (in_bom yes)
  (on_board yes)
  (dnp no)
  (fields_autoplaced yes)
  (property "Reference" "C2" (at 123.19 93.98 90) (effects (font (size 1.27 1.27))))
  (property "Value" "1u" (at 123.19 96.52 90) (effects (font (size 1.27 1.27))))
  (property "Footprint" "" (at 127 100.6348 0) (effects (font (size 1.27 1.27)) (hide yes)))
  (property "Datasheet" "~" (at 123.19 101.6 0) (effects (font (size 1.27 1.27)) (hide yes)))
  (property "Description" "Unpolarized capacitor" (at 123.19 101.6 0) (effects (font (size 1.27 1.27)) (hide yes)))
  (pin "1")
  (pin "2"))
 (symbol
  (lib_id "power:GND")
  (at 207.01 118.11 0)
  (unit 1)
  (exclude_from_sim no)
  (in_bom yes)
  (on_board yes)
  (dnp no)
  (fields_autoplaced yes)
  (property "Reference" "#PWR011" (at 207.01 124.46 0) (effects (font (size 1.27 1.27)) (hide yes)))
  (property "Value" "GND" (at 207.01 123.19 0) (effects (font (size 1.27 1.27))))
  (property "Footprint" "" (at 207.01 118.11 0) (effects (font (size 1.27 1.27)) (hide yes)))
  (property "Datasheet" "" (at 207.01 118.11 0) (effects (font (size 1.27 1.27)) (hide yes)))
  (property "Description" "Power symbol creates a global label with name \"GND\" , ground" (at 207.01 118.11 0) (effects (font (size 1.27 1.27)) (hide yes)))
  (pin "1"))
 (symbol
  (lib_id "Transistor_BJT:2N3904")
  (at 204.47 101.6 0)
  (unit 1)
  (exclude_from_sim no)
  (in_bom yes)
  (on_board yes)
  (dnp no)
  (fields_autoplaced yes)
  (property "Reference" "Q3" (at 209.55 100.3299 0) (effects (font (size 1.27 1.27)) (justify left)))
  (property "Value" "2N3904" (at 209.55 102.8699 0) (effects (font (size 1.27 1.27)) (justify left)))
  (property "Footprint" "Package_TO_SOT_THT:TO-92_Inline" (at 209.55 103.505 0) (effects (font (size 1.27 1.27)
    (italic yes)) (justify left) (hide yes)))
  (property "Datasheet" "https://www.onsemi.com/pub/Collateral/2N3903-D.PDF" (at 204.47 101.6 0) (effects (font (size 1.27 1.27)) (justify left) (hide yes)))
  (property "Description" "0.2A Ic, 40V Vce, Small Signal NPN Transistor, TO-92" (at 204.47 101.6 0) (effects (font (size 1.27 1.27)) (hide yes)))
  (property "Sim.Device" "NPN" (at 204.47 101.6 0) (effects (font (size 1.27 1.27)) (hide yes)))
  (property "Sim.Pins" "1=E 2=B 3=C" (at 204.47 101.6 0) (effects (font (size 1.27 1.27)) (hide yes)))
  (pin "1")
  (pin "3")
  (pin "2"))
 (symbol
  (lib_name "2N3904_1")
  (lib_id "Transistor_BJT:2N3904")
  (at 87.63 101.6 0)
  (unit 1)
  (exclude_from_sim no)
  (in_bom yes)
  (on_board yes)
  (dnp no)
  (fields_autoplaced yes)
  (property "Reference" "Q1" (at 92.71 100.3299 0) (effects (font (size 1.27 1.27)) (justify left)))
  (property "Value" "2N3904" (at 92.71 102.8699 0) (effects (font (size 1.27 1.27)) (justify left)))
  (property "Footprint" "Package_TO_SOT_THT:TO-92_Inline" (at 92.71 103.505 0) (effects (font (size 1.27 1.27)
    (italic yes)) (justify left) (hide yes)))
  (property "Datasheet" "https://www.onsemi.com/pub/Collateral/2N3903-D.PDF" (at 87.63 101.6 0) (effects (font (size 1.27 1.27)) (justify left) (hide yes)))
  (property "Description" "0.2A Ic, 40V Vce, Small Signal NPN Transistor, TO-92" (at 87.63 101.6 0) (effects (font (size 1.27 1.27)) (hide yes)))
  (property "Sim.Device" "NPN" (at 87.63 101.6 0) (effects (font (size 1.27 1.27)) (hide yes)))
  (property "Sim.Pins" "1=E 2=B 3=C" (at 87.63 101.6 0) (effects (font (size 1.27 1.27)) (hide yes)))
  (pin "2")
  (pin "3")
  (pin "1"))
 (symbol
  (lib_id "power:+10V")
  (at 90.17 85.09 0)
  (unit 1)
  (exclude_from_sim no)
  (in_bom yes)
  (on_board yes)
  (dnp no)
  (fields_autoplaced yes)
  (property "Reference" "#PWR03" (at 90.17 88.9 0) (effects (font (size 1.27 1.27)) (hide yes)))
  (property "Value" "+10V" (at 90.17 80.01 0) (effects (font (size 1.27 1.27))))
  (property "Footprint" "" (at 90.17 85.09 0) (effects (font (size 1.27 1.27)) (hide yes)))
  (property "Datasheet" "" (at 90.17 85.09 0) (effects (font (size 1.27 1.27)) (hide yes)))
  (property "Description" "Power symbol creates a global label with name \"+10V\"" (at 90.17 85.09 0) (effects (font (size 1.27 1.27)) (hide yes)))
  (pin "1"))
 (symbol
  (lib_id "power:+10V")
  (at 130.81 91.44 0)
  (unit 1)
  (exclude_from_sim no)
  (in_bom yes)
  (on_board yes)
  (dnp no)
  (fields_autoplaced yes)
  (property "Reference" "#PWR05" (at 130.81 95.25 0) (effects (font (size 1.27 1.27)) (hide yes)))
  (property "Value" "+10V" (at 130.81 86.36 0) (effects (font (size 1.27 1.27))))
  (property "Footprint" "" (at 130.81 91.44 0) (effects (font (size 1.27 1.27)) (hide yes)))
  (property "Datasheet" "" (at 130.81 91.44 0) (effects (font (size 1.27 1.27)) (hide yes)))
  (property "Description" "Power symbol creates a global label with name \"+10V\"" (at 130.81 91.44 0) (effects (font (size 1.27 1.27)) (hide yes)))
  (pin "1"))
 (sheet_instances
  (path ""
   (page "1")))
 (embedded_fonts no))
